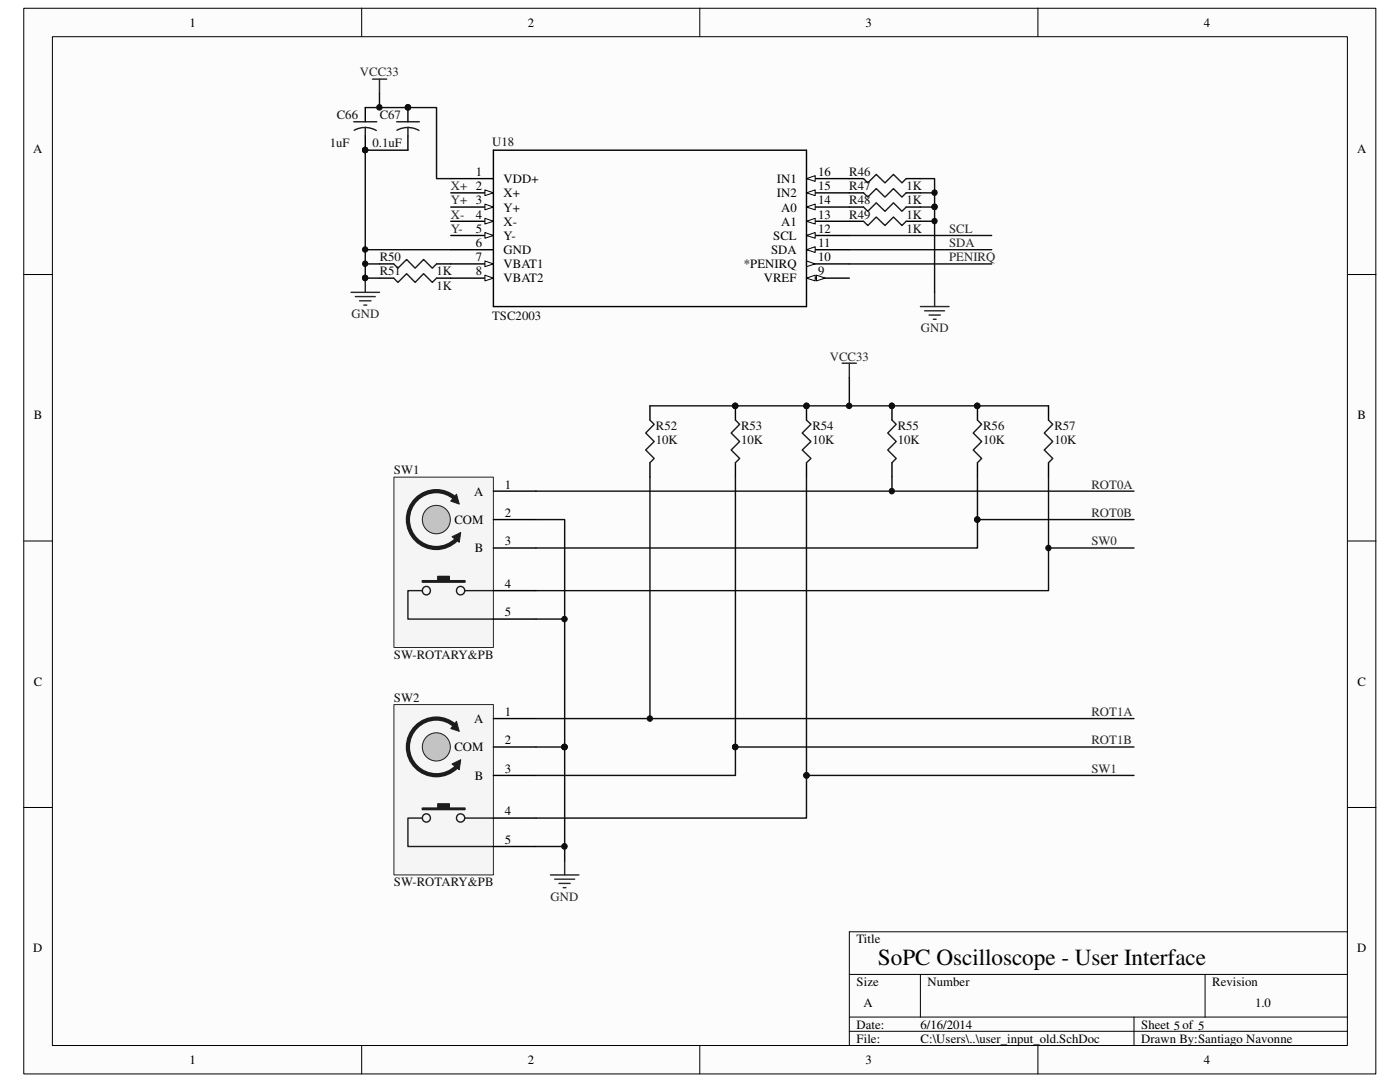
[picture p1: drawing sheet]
# Altium schematic sheet user_input_old.SchDoc: SoPC Oscilloscope - User Interface
size A; DrawnBy: Santiago Navonne; Revision: 1.0; SheetNumber: 5; SheetTotal: 5

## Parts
C66  value 1uF  [CAPC1608L]  (hidden comment: Cap2)
C67  value 0.1uF  [CAPC1608L]  (hidden comment: Cap2)
R46  value 1K  [RESC1608N]  (hidden comment: Res3)
R47  value 1K  [RESC1608N]  (hidden comment: Res3)
R48  value 1K  [RESC1608N]  (hidden comment: Res3)
R49  value 1K  [RESC1608N]  (hidden comment: Res3)
R50  value 1K  [RESC1608N]  (hidden comment: Res3)
R51  value 1K  [RESC1608N]  (hidden comment: Res3)
R52  value 10K  [RESC1608N]  (hidden comment: Res3)
R53  value 10K  [RESC1608N]  (hidden comment: Res3)
R54  value 10K  [RESC1608N]  (hidden comment: Res3)
R55  value 10K  [RESC1608N]  (hidden comment: Res3)
R56  value 10K  [RESC1608N]  (hidden comment: Res3)
R57  value 10K  [RESC1608N]  (hidden comment: Res3)
SW1  SW-ROTARY&PB  [PEC16-4xxxF-Sxxxx]
SW2  SW-ROTARY&PB  [PEC16-4xxxF-Sxxxx]
U18  TSC2003  [PW16]

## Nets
GND: C66.2 C67.2 R46.1 R47.1 R48.1 R49.1 R50.2 R51.2 SW1.2(COM) SW1.5 SW2.2(COM) SW2.5 U18.6(GND)
VCC33: C66.1 C67.1 R52.1 R53.1 R54.1 R55.1 R56.1 R57.1 U18.1(VDD+)
PENIRQ: U18.10(*PENIRQ)
ROT0A: R55.2 SW1.1(A)
ROT0B: R56.2 SW1.3(B)
ROT1A: R52.2 SW2.1(A)
ROT1B: R53.2 SW2.3(B)
SCL: U18.12(SCL)
SDA: U18.11(SDA)
SW0: R57.2 SW1.4
SW1: R54.2 SW2.4
X+: U18.2(X+)
X-: U18.4(X-)
Y+: U18.3(Y+)
Y-: U18.5(Y-)
NetR46_2: R46.2 U18.16(IN1)
NetR47_2: R47.2 U18.15(IN2)
NetR48_2: R48.2 U18.14(A0)
NetR49_2: R49.2 U18.13(A1)
NetR50_1: R50.1 U18.7(VBAT1)
NetR51_1: R51.1 U18.8(VBAT2)

Not connected (* = marked no-connect by the designer): U18 9(VREF)
